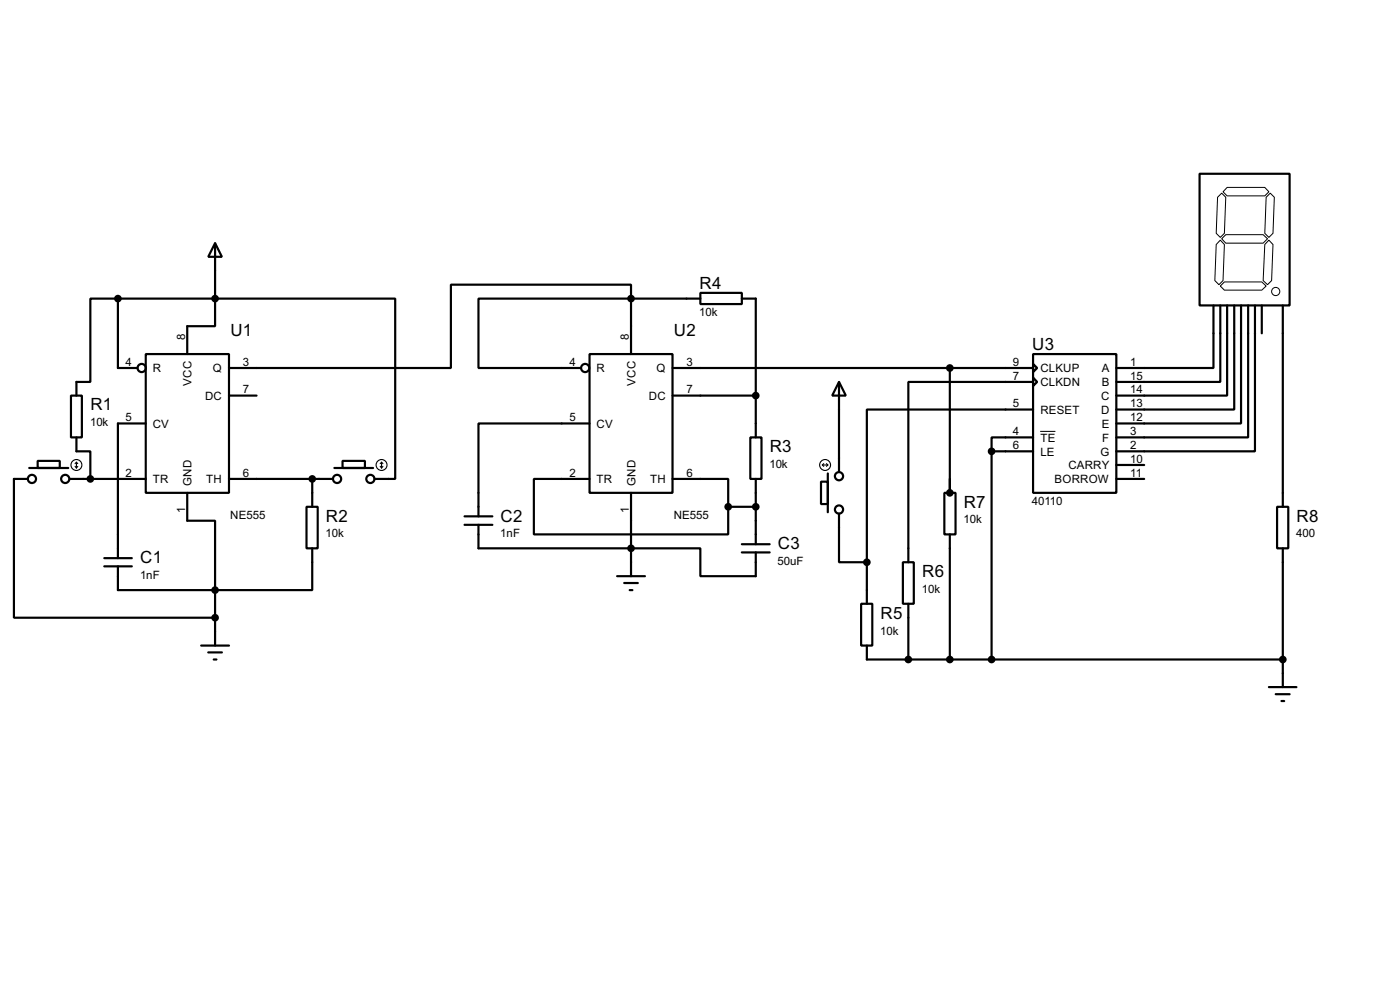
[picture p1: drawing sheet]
<svg xmlns="http://www.w3.org/2000/svg" width="256mm" height="180mm" viewBox="0 0 256 180" stroke-linecap="round" stroke-linejoin="round" font-family="sans-serif">
<g fill="none" stroke="#000" stroke-width=".4">
<path d="M219.8 31.8h16.5v24.1h-16.5zM21.6 54.7h-5v15.2h-2.6v2.5M21.6 54.7v12.7h3.6M21.6 54.7h17.8M39.4 44.5l1.3 2.5h-2.5zM39.4 54.7v5h-5.1v5.1M39.4 54.7h33v33h-3.8M39.4 44.5v10.2M115.6 54.7v-2.6h-33v15.3h-40.6M115.6 54.7h-27.9v12.7h18.8M115.6 54.7v10.1M115.6 54.7h12.7"/>
<path d="M128.3 53.6h7.6v2.1h-7.6zM135.9 54.7h2.6v25.4M222.3 55.9v11.5h-17.8M223.6 55.9v14h-19.1M224.8 55.9v16.5h-20.3M226.1 55.9v19.1h-21.6M227.4 55.9v21.6h-22.9M228.7 55.9v24.2h-24.2M229.9 55.9v26.7h-25.4M231.2 55.9v5.1M235 55.9v36.9M13 72.4h2v7.7h-2z"/>
<path d="M26.7 64.8h15.3v25.4h-15.3zM26.7 77.5h-5.1v24.7M42 72.4h5M108 64.8h15.2v25.4h-15.2zM108 77.5h-20.3v17M123.2 72.4h15.3M123.2 67.4h66.1M153.7 69.9l1.3 2.5h-2.5zM153.7 69.9v16.5M174 67.4v22.8M189.3 64.8h15.2v25.4h-15.2zM189.3 66.6l.7 .8-.7 .7z"/>
<path d="M189.3 69.1l.7 .8-.7 .8zM189.3 69.9h-22.9v33M189.3 75h-30.5v27.9M5.1 87.7h-2.5v25.4h36.8M5.4 85.7h7.1M6.9 84.4h4.1v1.3h-4.1zM12.8 87.7h13.9M14 80.1v2.5h2.6v5.1M34.3 90.2v5.1h5.1v12.7M42 87.7h19M56.2 92.8h2v7.6h-2zM57.2 87.7v5.1"/>
<path d="M61.3 85.7h7.1M62.8 84.4h4.1v1.3h-4.1zM85.1 94.5h5.1M85.1 96.1h5.1M87.7 96.1v4.3h40.6v5.1h10.2v-4.4M108 87.7h-10.2v10.1h35.6v-5M115.6 90.2v15.3M123.2 87.7h10.2v5.1M133.4 92.8h5.1M135.9 99.6h5.1M137.5 80.1h2v7.6h-2zM138.5 87.7v11.9"/>
<path d="M150.4 88.2h1.3v4.1h-1.3zM151.7 86.7v7.1M153.7 94v8.9h5.1M173 90.2h2.1v7.6h-2.1zM174 97.8v22.9M181.7 82.6h7.6M181.7 82.6v38.1M189.3 80.1h-7.6v2.5M204.5 87.7h5.1M204.5 85.1h5.1M234 92.8h2v7.6h-2zM19.1 102.2h5.1"/>
<path d="M19.1 103.7h5.1M21.6 103.7v4.3h17.8M36.9 118.2h5.1M38.2 119.4h2.5M39.4 108v10.2M57.2 100.4v7.6h-17.8M113.1 105.5h5.1M114.4 106.7h2.5M115.4 108h.5M135.9 101.1h5.1M157.8 110.5h2v7.7h-2zM158.8 102.9v7.6"/>
<path d="M158.8 118.2v2.5h76.2M165.4 102.9h2v7.6h-2zM166.4 110.5v10.2M235 100.4v25.4M39.2 120.7h.5M232.5 125.8h5M233.7 127.1h2.6M234.8 128.3h.5"/>
<circle cx="25.9" cy="67.4" r=".75"/>
<circle cx="107.2" cy="67.4" r=".75"/>
<circle cx="5.8" cy="87.7" r=".75"/>
<circle cx="11.9" cy="87.7" r=".75"/>
<circle cx="61.7" cy="87.7" r=".75"/>
<circle cx="67.8" cy="87.7" r=".75"/>
<circle cx="153.7" cy="93.3" r=".75"/>
<circle cx="153.7" cy="87.2" r=".75"/>
</g>
<g fill="none" stroke="#000" stroke-width=".2">
<path d="M13.8 85.4l.2 .3M14 84.6v1.1M14 84.6l-.2 .3M14 84.6l.3 .3M14.3 85.4l-.3 .3M69.7 85.4l.2 .3M69.9 84.6v1.1M69.9 84.6l-.2 .3M69.9 84.6l.3 .3M70.2 85.4l-.3 .3M150.7 85.1h1M150.7 85.1l.2 .3"/>
<path d="M150.9 84.9l-.2 .2M151.4 84.9l.3 .2M151.7 85.1l-.3 .3"/>
<circle cx="14" cy="85.1" r="1"/>
<circle cx="69.9" cy="85.1" r="1"/>
<circle cx="151.1" cy="85.1" r="1"/>
</g>
<g fill="#000" stroke="#000" stroke-width=".4">
<circle cx="21.6" cy="54.7" r=".5"/>
<circle cx="39.4" cy="54.7" r=".5"/>
<circle cx="115.6" cy="54.7" r=".5"/>
<circle cx="138.4" cy="72.4" r=".5"/>
<circle cx="174" cy="67.4" r=".5"/>
<circle cx="16.5" cy="87.7" r=".5"/>
<circle cx="57.2" cy="87.7" r=".5"/>
<circle cx="133.4" cy="92.8" r=".5"/>
<circle cx="138.4" cy="92.8" r=".5"/>
<circle cx="174" cy="90.2" r=".5"/>
<circle cx="181.6" cy="82.6" r=".5"/>
<circle cx="39.4" cy="113.1" r=".5"/>
<circle cx="39.4" cy="108" r=".5"/>
<circle cx="115.6" cy="100.4" r=".5"/>
<circle cx="158.8" cy="102.9" r=".5"/>
<circle cx="166.4" cy="120.7" r=".5"/>
<circle cx="174" cy="120.7" r=".5"/>
<circle cx="181.6" cy="120.7" r=".5"/>
<circle cx="235" cy="120.7" r=".5"/>
</g>
<g fill="none" stroke="#000" stroke-width=".18">
<path d="M223.1 36.1l.7-.7 .8 .7-.3 6.6-.7 .8-.8-.8zM224.8 34.3h6.9l.8 .8-.8 .8h-6.9l-.7-.8zM232.7 35.4l.8 .7-.3 6.6-.7 .8-.8-.8 .3-6.6zM223.6 52.4l.7-.8h6.9l.8 .8-.8 .7h-6.9zM223.6 44l.7 .8-.2 6.6-.8 .7-.7-.7 .2-6.6zM223.8 43.7l.8-.7h6.8l.8 .7-.8 .8h-6.8zM232.5 44l.7 .8-.2 6.6-.8 .7-.8-.7 .3-6.6zM190.6 79h2.8"/>
<circle cx="233.7" cy="53.4" r=".75"/>
</g>
<g font-size="3.5">
<text x="128.2" y="52.8">R4</text>
<text x="42.2" y="61.4">U1</text>
<text x="123.5" y="61.4">U2</text>
<text x="189.1" y="64">U3</text>
<text x="16.6" y="75.1">R1</text>
<text x="141" y="82.8">R3</text>
<text x="59.7" y="95.5">R2</text>
<text x="91.7" y="95.5">C2</text>
<text x="176.6" y="92.9">R7</text>
<text x="237.5" y="95.5">R8</text>
<text x="142.5" y="100.5">C3</text>
<text x="25.7" y="103.1">C1</text>
<text x="169" y="105.6">R6</text>
<text x="161.3" y="113.2">R5</text>
</g>
<g font-size="2.4">
<text x="128.1" y="57.9">10k</text>
<text x="33.9" y="62.3" transform="rotate(-90 33.9 62.3)">8</text>
<text x="115.2" y="62.3" transform="rotate(-90 115.2 62.3)">8</text>
<text x="23" y="67">4</text>
<text x="28" y="68.1">R</text>
<text x="35.1" y="70.6" transform="rotate(-90 35.1 70.6)">VCC</text>
<text x="39" y="68.1">Q</text>
<text x="44.5" y="72">7</text>
<text x="44.5" y="67">3</text>
<text x="104.3" y="67">4</text>
<text x="109.3" y="68.1">R</text>
<text x="116.4" y="70.6" transform="rotate(-90 116.4 70.6)">VCC</text>
<text x="120.3" y="68.1">Q</text>
<text x="125.8" y="72">7</text>
<text x="125.8" y="67">3</text>
<text x="185.6" y="67">9</text>
<text x="185.6" y="69.5">7</text>
<text x="190.6" y="68.1">CLKUP</text>
<text x="190.6" y="70.7">CLKDN</text>
<text x="201.8" y="68.1">A</text>
<text x="201.8" y="70.7">B</text>
<text x="207.1" y="67">1</text>
<text x="207.1" y="69.5">15</text>
<text x="207.1" y="72">14</text>
<text x="23" y="77.1">5</text>
<text x="37.6" y="73.2">DC</text>
<text x="104.3" y="77.1">5</text>
<text x="118.9" y="73.2">DC</text>
<text x="185.6" y="74.6">5</text>
<text x="190.6" y="75.8">RESET</text>
<text x="201.7" y="73.2">C</text>
<text x="201.7" y="75.8">D</text>
<text x="207.1" y="74.6">13</text>
<text x="207.1" y="77.1">12</text>
<text x="16.5" y="78.1">10k</text>
<text x="28" y="78.3">CV</text>
<text x="109.3" y="78.3">CV</text>
<text x="185.6" y="79.7">4</text>
<text x="185.6" y="82.2">6</text>
<text x="190.6" y="80.8">TE</text>
<text x="190.6" y="83.4">LE</text>
<text x="201.6" y="83.4">G</text>
<text x="201.8" y="78.3">E</text>
<text x="201.9" y="80.8">F</text>
<text x="207.1" y="79.7">3</text>
<text x="207.1" y="82.2">2</text>
<text x="23" y="87.3">2</text>
<text x="28" y="88.5">TR</text>
<text x="35.1" y="88.9" transform="rotate(-90 35.1 88.9)">GND</text>
<text x="37.8" y="88.5">TH</text>
<text x="44.5" y="87.3">6</text>
<text x="104.3" y="87.3">2</text>
<text x="109.3" y="88.5">TR</text>
<text x="116.4" y="88.9" transform="rotate(-90 116.4 88.9)">GND</text>
<text x="119.1" y="88.5">TH</text>
<text x="125.8" y="87.3">6</text>
<text x="141" y="85.7">10k</text>
<text x="193.2" y="88.5">BORROW</text>
<text x="195.7" y="85.9">CARRY</text>
<text x="207.1" y="87.3">11</text>
<text x="207.1" y="84.7">10</text>
<text x="33.9" y="93.9" transform="rotate(-90 33.9 93.9)">1</text>
<text x="42.2" y="95">NE555</text>
<text x="115.2" y="93.9" transform="rotate(-90 115.2 93.9)">1</text>
<text x="123.4" y="95">NE555</text>
<text x="176.5" y="95.8">10k</text>
<text x="189.1" y="92.4">40110</text>
<text x="59.7" y="98.4">10k</text>
<text x="91.7" y="98.4">1nF</text>
<text x="237.5" y="98.4">400</text>
<text x="25.7" y="106">1nF</text>
<text x="142.5" y="103.5">50uF</text>
<text x="168.9" y="108.5">10k</text>
<text x="161.3" y="116.2">10k</text>
</g>
</svg>
